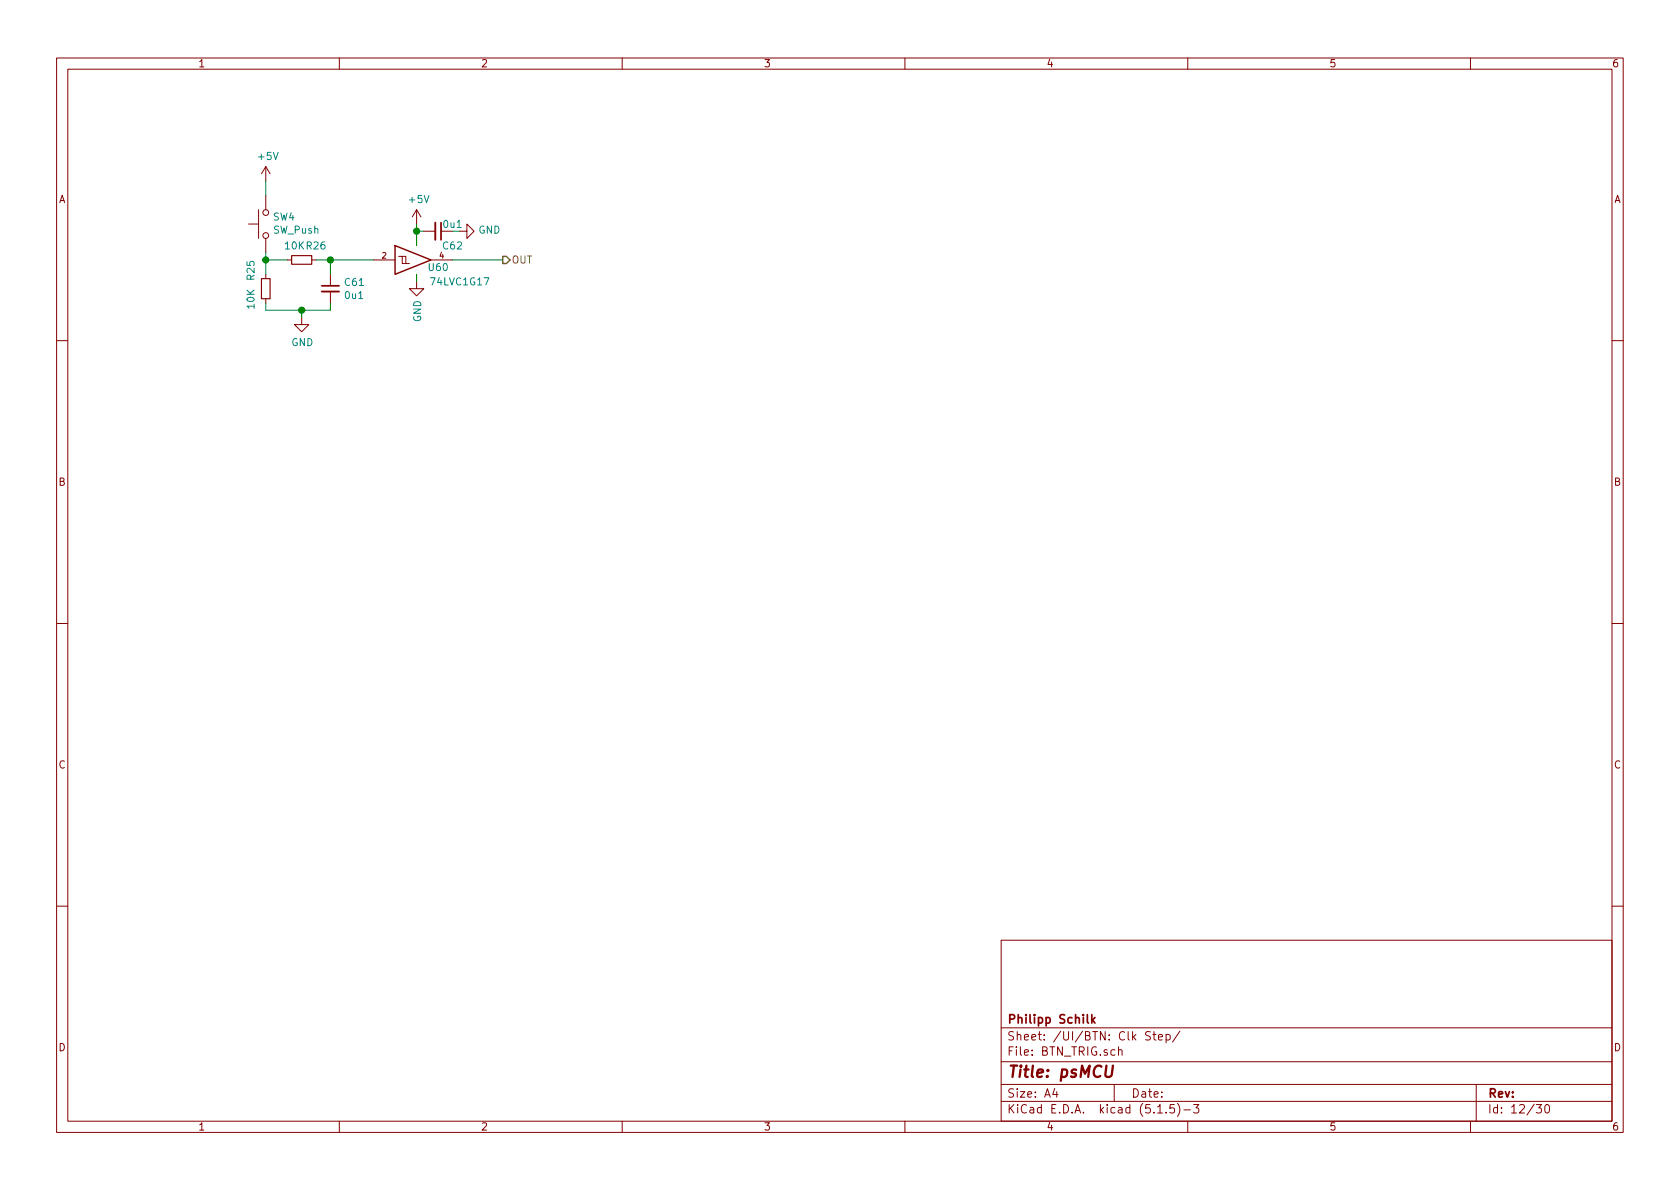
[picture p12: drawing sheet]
<svg xmlns="http://www.w3.org/2000/svg" width="297mm" height="210mm" viewBox="0 0 297 210" stroke-linecap="round" stroke-linejoin="round" font-family="sans-serif">
<g fill="none" stroke="#840000" stroke-width=".18">
<path d="M10 10.3h277v189.9h-277zM12 12.2h273v186.1h-273zM60 10.3v1.9M110 10.3v1.9M160 10.3v1.9M210 10.3v1.9M260 10.3v1.9M43.9 39.6h1.8M45.7 37.1v5.1M47 29.5v2.5M47 34.5v2.6M47 29.5l-.8 1.2"/>
<path d="M47 29.5l.8 1.2M73.7 37.1l-.8 1.2M73.7 37.1v2.5M73.7 37.1l.7 1.2M47 42.2v2.5M47 48.5v.8M47 52.8v.8M50.8 46h.8M53.3 56.1v1.3h1.3l-1.3 1.3-1.2-1.3h1.2M55.1 46h.8M58.4 48.5v2M58.4 51.6v2"/>
<path d="M66 46h3.8M70.5 45.3h.6v1.3h1.3M71.1 45.3h.7v1.3M73.7 49.8v1.2h1.2l-1.2 1.3-1.3-1.3h1.3M74.9 40.9h2.1M76.2 46h3.8M81.3 40.9h1.2v-1.3l1.3 1.3-1.3 1.3v-1.3M10 60.2h2M285 60.2h2M10 110.3h2M285 110.3h2M10 160.2h2"/>
<path d="M177 166.3h108v32h-108zM285 160.2h2M60 198.3v1.9M110 198.3v1.9M160 198.3v1.9M177 194.8h108M177 191.8h108M177 187.8h108M177 181.8h108M186.5 192.5l-.4 1h1M186.8 193v1M197 191.8v3"/>
<path d="M197.8 185.7l.2-.1 .3 .1 .1 .9M197.8 185.1v1.5M203.4 182.5l-.6-.1-.3 .3 .1 .3 .7 .4v.4a.62 .62 0 0 1-.8 0M203.8 182.9h.6M204 182.4v1.3l.4 .2M204.7 196.8h.8M204.8 183.4l.7-.1v-.3l-.4-.1-.3 .2 .1 .7h.6M206.2 196.7v.1M206.2 183l.4-.1 .3 .3-.1 .6-.2 .1-.4-.1M206.2 182.9v1.5M207.6 195.3h-.7l-.1 .7 .2-.1 .5 .1 .2 .2-.1 .5-.2 .1-.6-.1M208.2 195.1a1.71 1.71 0 0 1 0 2.3"/>
<path d="M208.6 182.3l-1.3 2M209.3 196.3h1.2M210 198.3v1.9M211 195.3h1l-.5 .6 .4 .1v.7l-.2 .1-.7-.1M260 198.3v1.9M261 191.8v6.5M271.6 195.3h.9l-.4 .6 .4 .1v.7l-.2 .1-.7-.1M273.3 195.4l.3-.1a.94 .94 0 0 1 0 1.5h-.1a1 1 0 0 1-.2-1.4z"/>
<circle cx="47" cy="37.6" r=".51"/>
<circle cx="47" cy="41.7" r=".51"/>
</g>
<path d="M195.6 188.4l-.2 1.7 .2 .2a.66 .66 0 0 0 1-.2l.2-1.7" fill="none" stroke="#840000" stroke-width=".41"/>
<path d="M78 39.4v3M56.9 50.5h3M192.3 179.4v1.3l.2 .2M193 179.4v1.5M193.6 179.9l-.6 .6M193.2 180.4l.4 .5" fill="none" stroke="#840000" stroke-width=".3"/>
<path d="M77 39.4v3M56.9 51.6h3" fill="none" stroke="#840000" stroke-width=".33"/>
<path d="M69.8 43.4l6.4 2.6-6.4 2.5z" fill="none" stroke="#840000" stroke-width=".25"/>
<path d="M46.2 49.3h1.6v3.5h-1.6zM51.6 45.2h3.5v1.5h-3.5z" fill="none" stroke="#840000" stroke-width=".2"/>
<path d="M47 32v2.5M73.7 39.6v3.8M47 46h3.8M47 53.6v1.3h11.4v-1.3M47 44.7v3.8M53.3 54.9v1.2M55.9 46h10.1M58.4 46v2.5M73.7 48.5v1.3M73.7 40.9h1.2M80 46h8.9" fill="none" stroke="#008400" stroke-width=".18"/>
<path d="M88.9 45.3h.6l.7 .7-.7 .6h-.6z" fill="none" stroke="#848400" stroke-width=".25"/>
<g fill="#008400" stroke="#008400" stroke-width=".25">
<circle cx="58.4" cy="46" r=".51"/>
<circle cx="73.7" cy="40.9" r=".51"/>
<circle cx="53.3" cy="54.9" r=".51"/>
<circle cx="47" cy="46" r=".51"/>
</g>
<text font-size="2.8" fill="#840000" x="178" y="190.5">Title: psMCU</text>
<g font-size="2.1" fill="#840000">
<text x="178" y="184">Sheet: /UI/BTN: Clk Step/</text>
<text x="178" y="181">Philipp Schilk</text>
<text x="178" y="186.7">File: BTN_TRIG.sch</text>
<text x="178" y="196.9">KiCad E.D.A. kicad (5.1.5)-3</text>
<text x="178" y="194.1">Size: A4</text>
<text x="200" y="194.1">Date:</text>
<text x="263" y="194.1">Rev:</text>
<text x="263" y="196.9">Id: 12/30</text>
</g>
<g font-size="1.8" fill="#840000">
<text x="35" y="11.9">1</text>
<text x="85" y="11.9">2</text>
<text x="135" y="11.9">3</text>
<text x="185" y="11.9">4</text>
<text x="235" y="11.9">5</text>
<text x="285" y="11.9">6</text>
<text x="10.4" y="35.9">A</text>
<text x="285.4" y="35.9">A</text>
<text x="10.4" y="85.9">B</text>
<text x="285.4" y="85.9">B</text>
<text x="10.4" y="135.9">C</text>
<text x="285.4" y="135.9">C</text>
<text x="10.4" y="185.9">D</text>
<text x="285.4" y="185.9">D</text>
<text x="35" y="199.9">1</text>
<text x="85" y="199.9">2</text>
<text x="135" y="199.9">3</text>
<text x="185" y="199.9">4</text>
<text x="235" y="199.9">5</text>
<text x="285" y="199.9">6</text>
</g>
<g font-size="1.8" fill="#008484">
<text x="45.8" y="28.3">+5V</text>
<text x="72.4" y="35.9">+5V</text>
<text x="48.3" y="39">SW4</text>
<text x="48.3" y="41.3">SW_Push</text>
<text x="84.6" y="41.3">GND</text>
<text x="50.4" y="44.1">10K R26</text>
<text x="75.8" y="47.9">U60</text>
<text x="78.4" y="44.1">C62</text>
<text x="45" y="49.5" transform="rotate(-90 45 49.5)">R25</text>
<text x="61" y="50.6">C61</text>
<text x="61.1" y="52.9">0u1</text>
<text x="76.4" y="50.5">74LVC1G17</text>
<text x="45" y="54.6" transform="rotate(-90 45 54.6)">10K</text>
<text x="74.5" y="57" transform="rotate(-90 74.5 57)">GND</text>
<text x="51.5" y="61.2">GND</text>
</g>
<text font-size="1.8" fill="#008400" x="78.5" y="40.3">0u1</text>
<text font-size="1.8" fill="#848400" x="90.4" y="46.6">OUT</text>
<g font-size="1.4" fill="#840000">
<text x="67.6" y="45.7">2</text>
<text x="77.7" y="45.7">4</text>
</g>
</svg>
